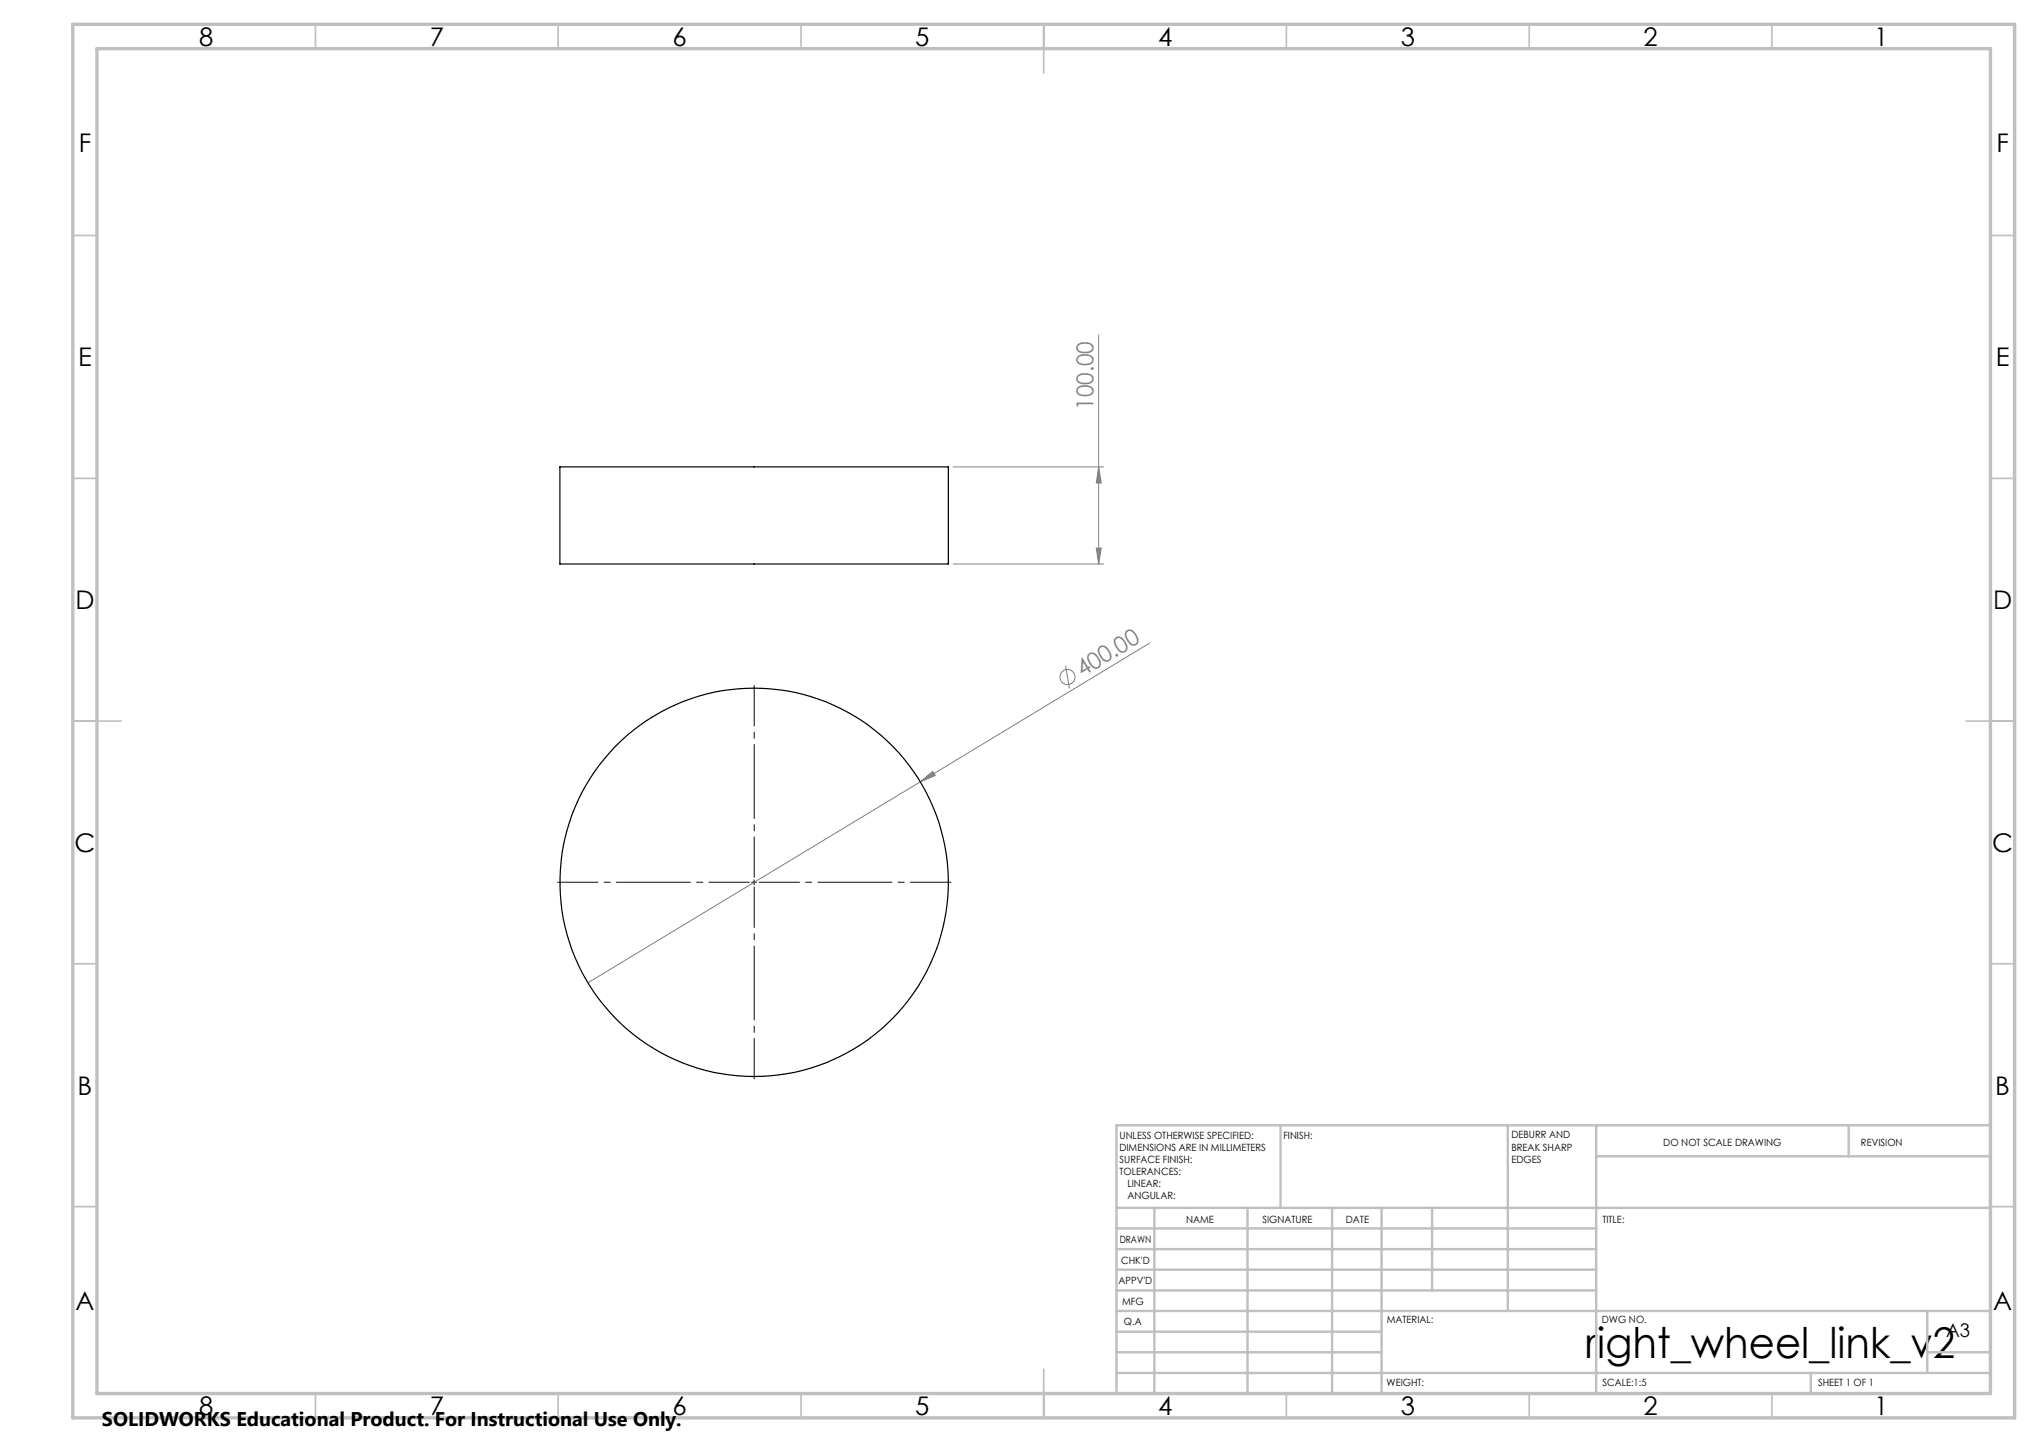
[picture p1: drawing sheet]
<svg xmlns="http://www.w3.org/2000/svg" width="420mm" height="297mm" viewBox="0 0 420 297" stroke-linecap="round" stroke-linejoin="round" font-family="sans-serif">
<g fill="none" stroke="#808080" stroke-width=".21">
<path d="M226.3 69v47.2M196.3 96.2h31M226.3 96.2l.5 3.3h-1zM196.3 116.2h31M225.8 112.9h1l-.5 3.3zM219.5 137.1l.8 4.7M236.8 132.5l-47.3 28.5M189.5 161l2.6-2.1 .6 .8zM189.5 161l-68.4 41.4"/>
<circle cx="219.9" cy="139.5" r="1.55"/>
</g>
<path d="M154.4 181.7h-39.5M155.4 180.7v-39.5M155.4 182.7v39.5M156.4 181.7h39.5" fill="none" stroke="#000" stroke-width=".21" stroke-dasharray="15.2 1.3 1.3 1.3" stroke-dashoffset="6.9"/>
<path d="M154.8 181.7h1M155.3 181.2v1" fill="none" stroke="#000" stroke-width=".21"/>
<g fill="none" stroke="#c0c0c0" stroke-width=".35">
<path d="M65 5v5M115 5v5M165 5v5M215 5v10M265 5v5M315 5v5M365 5v5M15 48.5h5M410 48.5h5M15 98.5h5M410 98.5h5M15 148.5h10"/>
<path d="M405 148.5h10M15 198.5h5M410 198.5h5M15 248.5h5M410 248.5h5M65 287v5M115 287v5M165 287v5M215 282v10M265 287v5M315 287v5M365 287v5"/>
</g>
<g fill="none" stroke="#c0c0c0" stroke-width=".5">
<path d="M263.8 231.8v17M310.6 231.8v38.2M328.8 231.8v55.2M328.8 238.2h81.2M380.8 231.8v6.4M410 231.8h-180v55.2M230 248.8h180M230 257.3h98.8M230 253h98.8M237.8 248.8v38.2M257 248.8v38.2M274.4 248.8v38.2"/>
<path d="M284.6 248.8v38.2M295 248.8v17M230 265.8h98.8M230 261.5h98.8M230 278.5h54.6M230 274.3h54.6M230 270h180M397 278.5h13M397 270v12.8M230 282.8h180M373 282.8v4.2"/>
</g>
<path d="M15 5h400v287h-400zM20 10h390v277h-390z" fill="none" stroke="#c0c0c0" stroke-width=".7"/>
<g fill="#808080">
<path d="M189.5 161l2.6-2.1 .6 .8z"/>
<path d="M225.8 112.9h1l-.5 3.3zM226.3 96.2l.5 3.3h-1z"/>
</g>
<g fill="none" stroke="#000" stroke-width=".25">
<path d="M115.3 96.2h80v20h-80z"/>
<circle cx="155.3" cy="181.7" r="40"/>
</g>
<text font-size="8.7" x="326.5" y="279.6">right_wheel_link_v2</text>
<g font-size="5.3">
<text x="41" y="9.5">8</text>
<text x="88.5" y="9.5">7</text>
<text x="138.5" y="9.5">6</text>
<text x="188.5" y="9.5">5</text>
<text x="238.5" y="9.5">4</text>
<text x="288.5" y="9.5">3</text>
<text x="338.5" y="9.5">2</text>
<text x="386" y="9.5">1</text>
<text x="16.2" y="31.2">F</text>
<text x="411.2" y="31.2">F</text>
<text x="16.1" y="75.4">E</text>
<text x="411.1" y="75.4">E</text>
<text x="15.5" y="125.4">D</text>
<text x="410.5" y="125.4">D</text>
<text x="15.4" y="175.5">C</text>
<text x="410.4" y="175.5">C</text>
<text x="16" y="225.5">B</text>
<text x="411" y="225.5">B</text>
<text x="15.5" y="269.7">A</text>
<text x="410.5" y="269.7">A</text>
<text x="41" y="291.4">8</text>
<text x="88.5" y="291.4">7</text>
<text x="138.5" y="291.4">6</text>
<text x="188.5" y="291.4">5</text>
<text x="238.5" y="291.4">4</text>
<text x="288.5" y="291.4">3</text>
<text x="338.5" y="291.4">2</text>
<text x="386" y="291.4">1</text>
</g>
<g font-size="4.8" fill="#808080">
<text x="225.3" y="84.4" transform="rotate(-90 225.3 84.4)">100.00</text>
<text x="222.9" y="139.5" transform="rotate(-31 222.9 139.5)">400.00</text>
</g>
<text font-size="4.1" x="21" y="293.7">SOLIDWORKS Educational Product. For Instructional Use Only.</text>
<text font-size="3.9" x="400.9" y="275.5">A3</text>
<g font-size="2.1">
<text x="230.6" y="234.6">UNLESS OTHERWISE SPECIFIED:</text>
<text x="230.6" y="237.1">DIMENSIONS ARE IN MILLIMETERS</text>
<text x="230.6" y="239.5">SURFACE FINISH:</text>
<text x="264.4" y="234.5">FINISH:</text>
<text x="311.3" y="234.5">DEBURR AND</text>
<text x="311.3" y="237">BREAK SHARP</text>
<text x="311.3" y="239.5">EDGES</text>
<text x="342.6" y="235.9">DO NOT SCALE DRAWING</text>
<text x="383.3" y="236.1">REVISION</text>
<text x="230.6" y="242">TOLERANCES:</text>
<text x="232.2" y="244.5">LINEAR:</text>
<text x="232.2" y="247">ANGULAR:</text>
<text x="244.3" y="252">NAME</text>
<text x="260" y="251.9">SIGNATURE</text>
<text x="277.2" y="251.9">DATE</text>
<text x="330.1" y="251.9">TITLE:</text>
<text x="230.6" y="256.1">DRAWN</text>
<text x="230.9" y="260.3">CHK'D</text>
<text x="230.4" y="264.4">APPV'D</text>
<text x="231.1" y="268.8">MFG</text>
<text x="231.5" y="273">Q.A</text>
<text x="285.6" y="272.5">MATERIAL:</text>
<text x="330" y="272.5">DWG NO.</text>
<text x="285.6" y="285.5">WEIGHT:</text>
<text x="330.1" y="285.6">SCALE:1:5</text>
<text x="374.5" y="285.6">SHEET 1 OF 1</text>
</g>
</svg>
